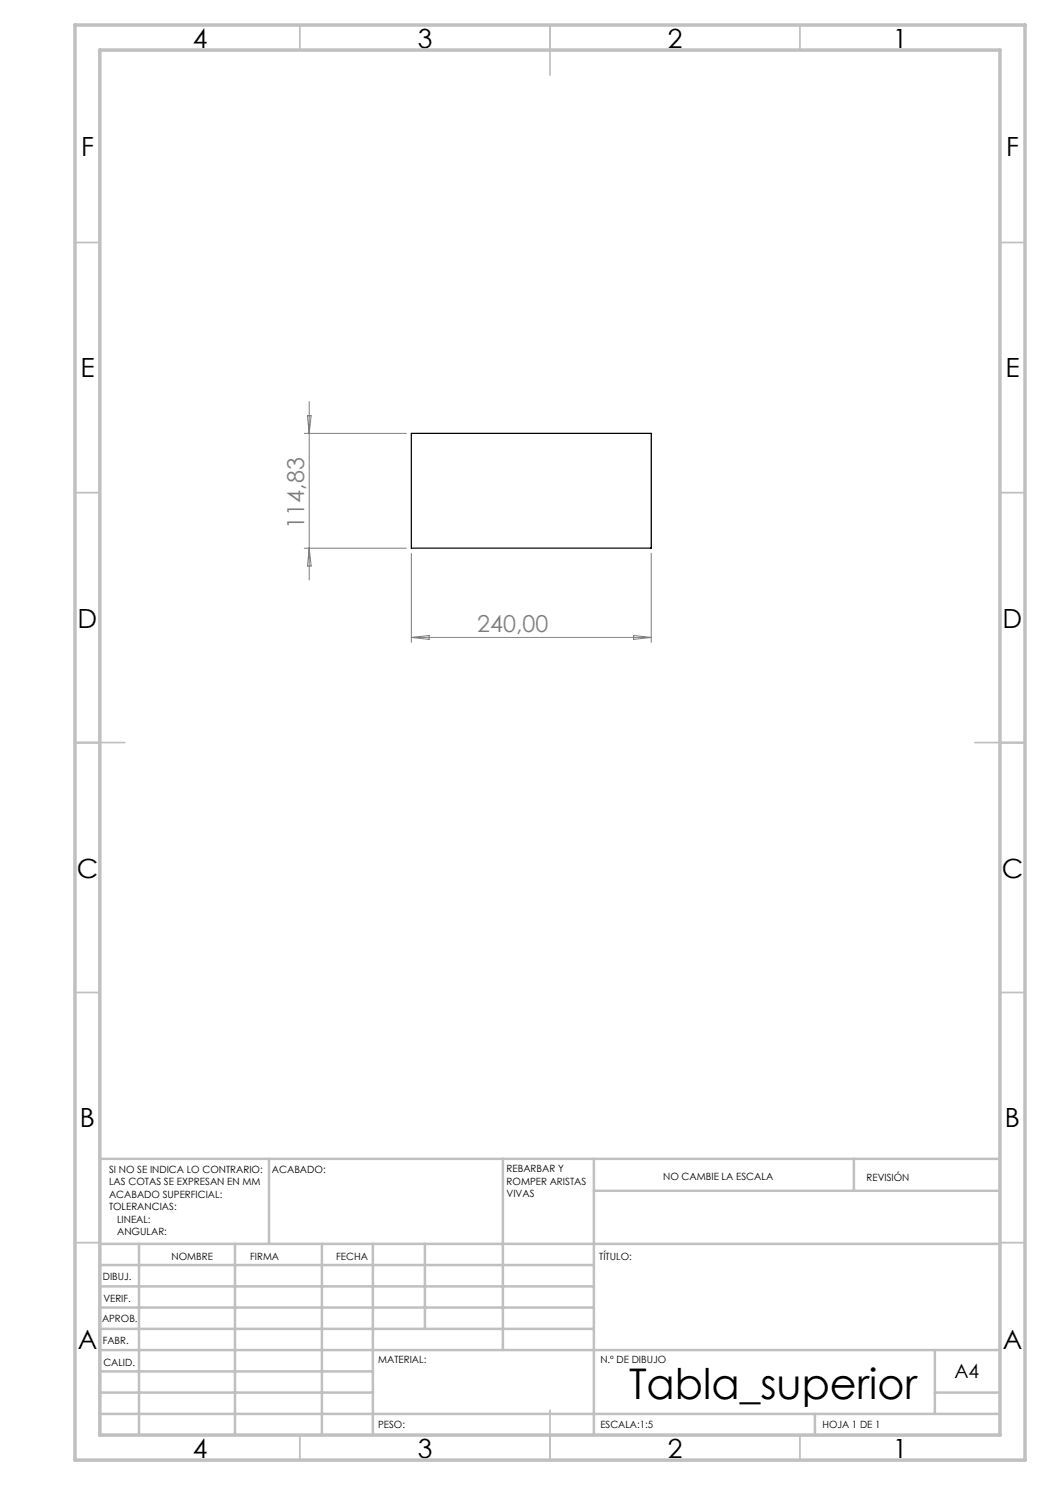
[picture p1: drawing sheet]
<svg xmlns="http://www.w3.org/2000/svg" width="210mm" height="297mm" viewBox="0 0 210 297" stroke-linecap="round" stroke-linejoin="round" font-family="sans-serif">
<path d="M82.3 86.7h47.9v22.9h-47.9z" fill="none" stroke="#000" stroke-width=".25"/>
<path d="M60.9 86.7h20.4M61.5 83.1h.7l-.4 3.6zM61.8 80.3v35.7M60.9 109.6h20.4M61.8 109.6l.4 3.6h-.7zM82.3 110.7v17.8M130.2 110.7v17.8M82.3 127.5h47.9M82.3 127.5l3.5-.4v.8zM126.7 127.1l3.5 .4-3.5 .4z" fill="none" stroke="#808080" stroke-width=".2"/>
<g fill="none" stroke="#c0c0c0" stroke-width=".35">
<path d="M60 5v5M110 5v10M160 5v5M15 48.5h5M200 48.5h5M15 98.5h5M200 98.5h5M15 148.5h10M195 148.5h10M15 198.5h5M200 198.5h5M15 248.5h5"/>
<path d="M200 248.5h5M60 287v5M110 282v10M160 287v5"/>
</g>
<g fill="none" stroke="#c0c0c0" stroke-width=".5">
<path d="M53.8 231.8v17M100.6 231.8v38.2M118.8 231.8v55.2M118.8 238.2h81.2M170.8 231.8v6.4M200 231.8h-180v55.2M20 248.8h180M20 257.3h98.8M20 253h98.8M27.8 248.8v38.2M47 248.8v38.2M64.4 248.8v38.2"/>
<path d="M74.6 248.8v38.2M85 248.8v17M20 265.8h98.8M20 261.5h98.8M20 278.5h54.6M20 274.3h54.6M20 270h180M187 278.5h13M187 270v12.8M20 282.8h180M163 282.8v4.2"/>
</g>
<path d="M15 5h190v287h-190zM20 10h180v277h-180z" fill="none" stroke="#c0c0c0" stroke-width=".7"/>
<text font-size="8.5" x="125.8" y="279.7">Tabla_superior</text>
<g font-size="5.3">
<text x="38.5" y="9.5">4</text>
<text x="83.5" y="9.5">3</text>
<text x="133.5" y="9.5">2</text>
<text x="178.5" y="9.5">1</text>
<text x="16.2" y="31.3">F</text>
<text x="201.2" y="31.3">F</text>
<text x="16.1" y="75.5">E</text>
<text x="201.1" y="75.5">E</text>
<text x="15.5" y="125.5">D</text>
<text x="200.5" y="125.5">D</text>
<text x="15.4" y="175.5">C</text>
<text x="200.4" y="175.5">C</text>
<text x="16" y="225.5">B</text>
<text x="201" y="225.5">B</text>
<text x="15.5" y="269.8">A</text>
<text x="200.5" y="269.8">A</text>
<text x="38.5" y="291.5">4</text>
<text x="83.5" y="291.5">3</text>
<text x="133.5" y="291.5">2</text>
<text x="178.5" y="291.5">1</text>
</g>
<g font-size="4.7" fill="#808080">
<text x="60.9" y="105.7" transform="rotate(-90 60.9 105.7)">114,83</text>
<text x="95.5" y="126.5">240,00</text>
</g>
<text font-size="3.9" x="190.9" y="275.5">A4</text>
<g font-size="2">
<text x="21.8" y="234.6">SI NO SE INDICA LO CONTRARIO:</text>
<text x="21.8" y="237.1">LAS COTAS SE EXPRESAN EN MM</text>
<text x="21.8" y="239.6">ACABADO SUPERFICIAL:</text>
<text x="54.4" y="234.6">ACABADO:</text>
<text x="101.3" y="234.5">REBARBAR Y</text>
<text x="101.3" y="237">ROMPER ARISTAS</text>
<text x="101.3" y="239.5">VIVAS</text>
<text x="132.6" y="236">NO CAMBIE LA ESCALA</text>
<text x="173.3" y="236.2">REVISIÓN</text>
<text x="21.8" y="242.1">TOLERANCIAS:</text>
<text x="23.4" y="244.6">LINEAL:</text>
<text x="23.4" y="247.1">ANGULAR:</text>
<text x="34.3" y="252">NOMBRE</text>
<text x="50" y="251.9">FIRMA</text>
<text x="67.2" y="251.9">FECHA</text>
<text x="119.9" y="251.9">TÍTULO:</text>
<text x="20.6" y="256.1">DIBUJ.</text>
<text x="20.7" y="260.3">VERIF.</text>
<text x="20.4" y="264.4">APROB.</text>
<text x="20.5" y="268.8">FABR.</text>
<text x="20.7" y="273.1">CALID.</text>
<text x="75.6" y="272.5">MATERIAL:</text>
<text x="120.1" y="272.5">N.º DE DIBUJO</text>
<text x="75.6" y="285.5">PESO:</text>
<text x="120.1" y="285.6">ESCALA:1:5</text>
<text x="164.5" y="285.6">HOJA 1 DE 1</text>
</g>
</svg>
